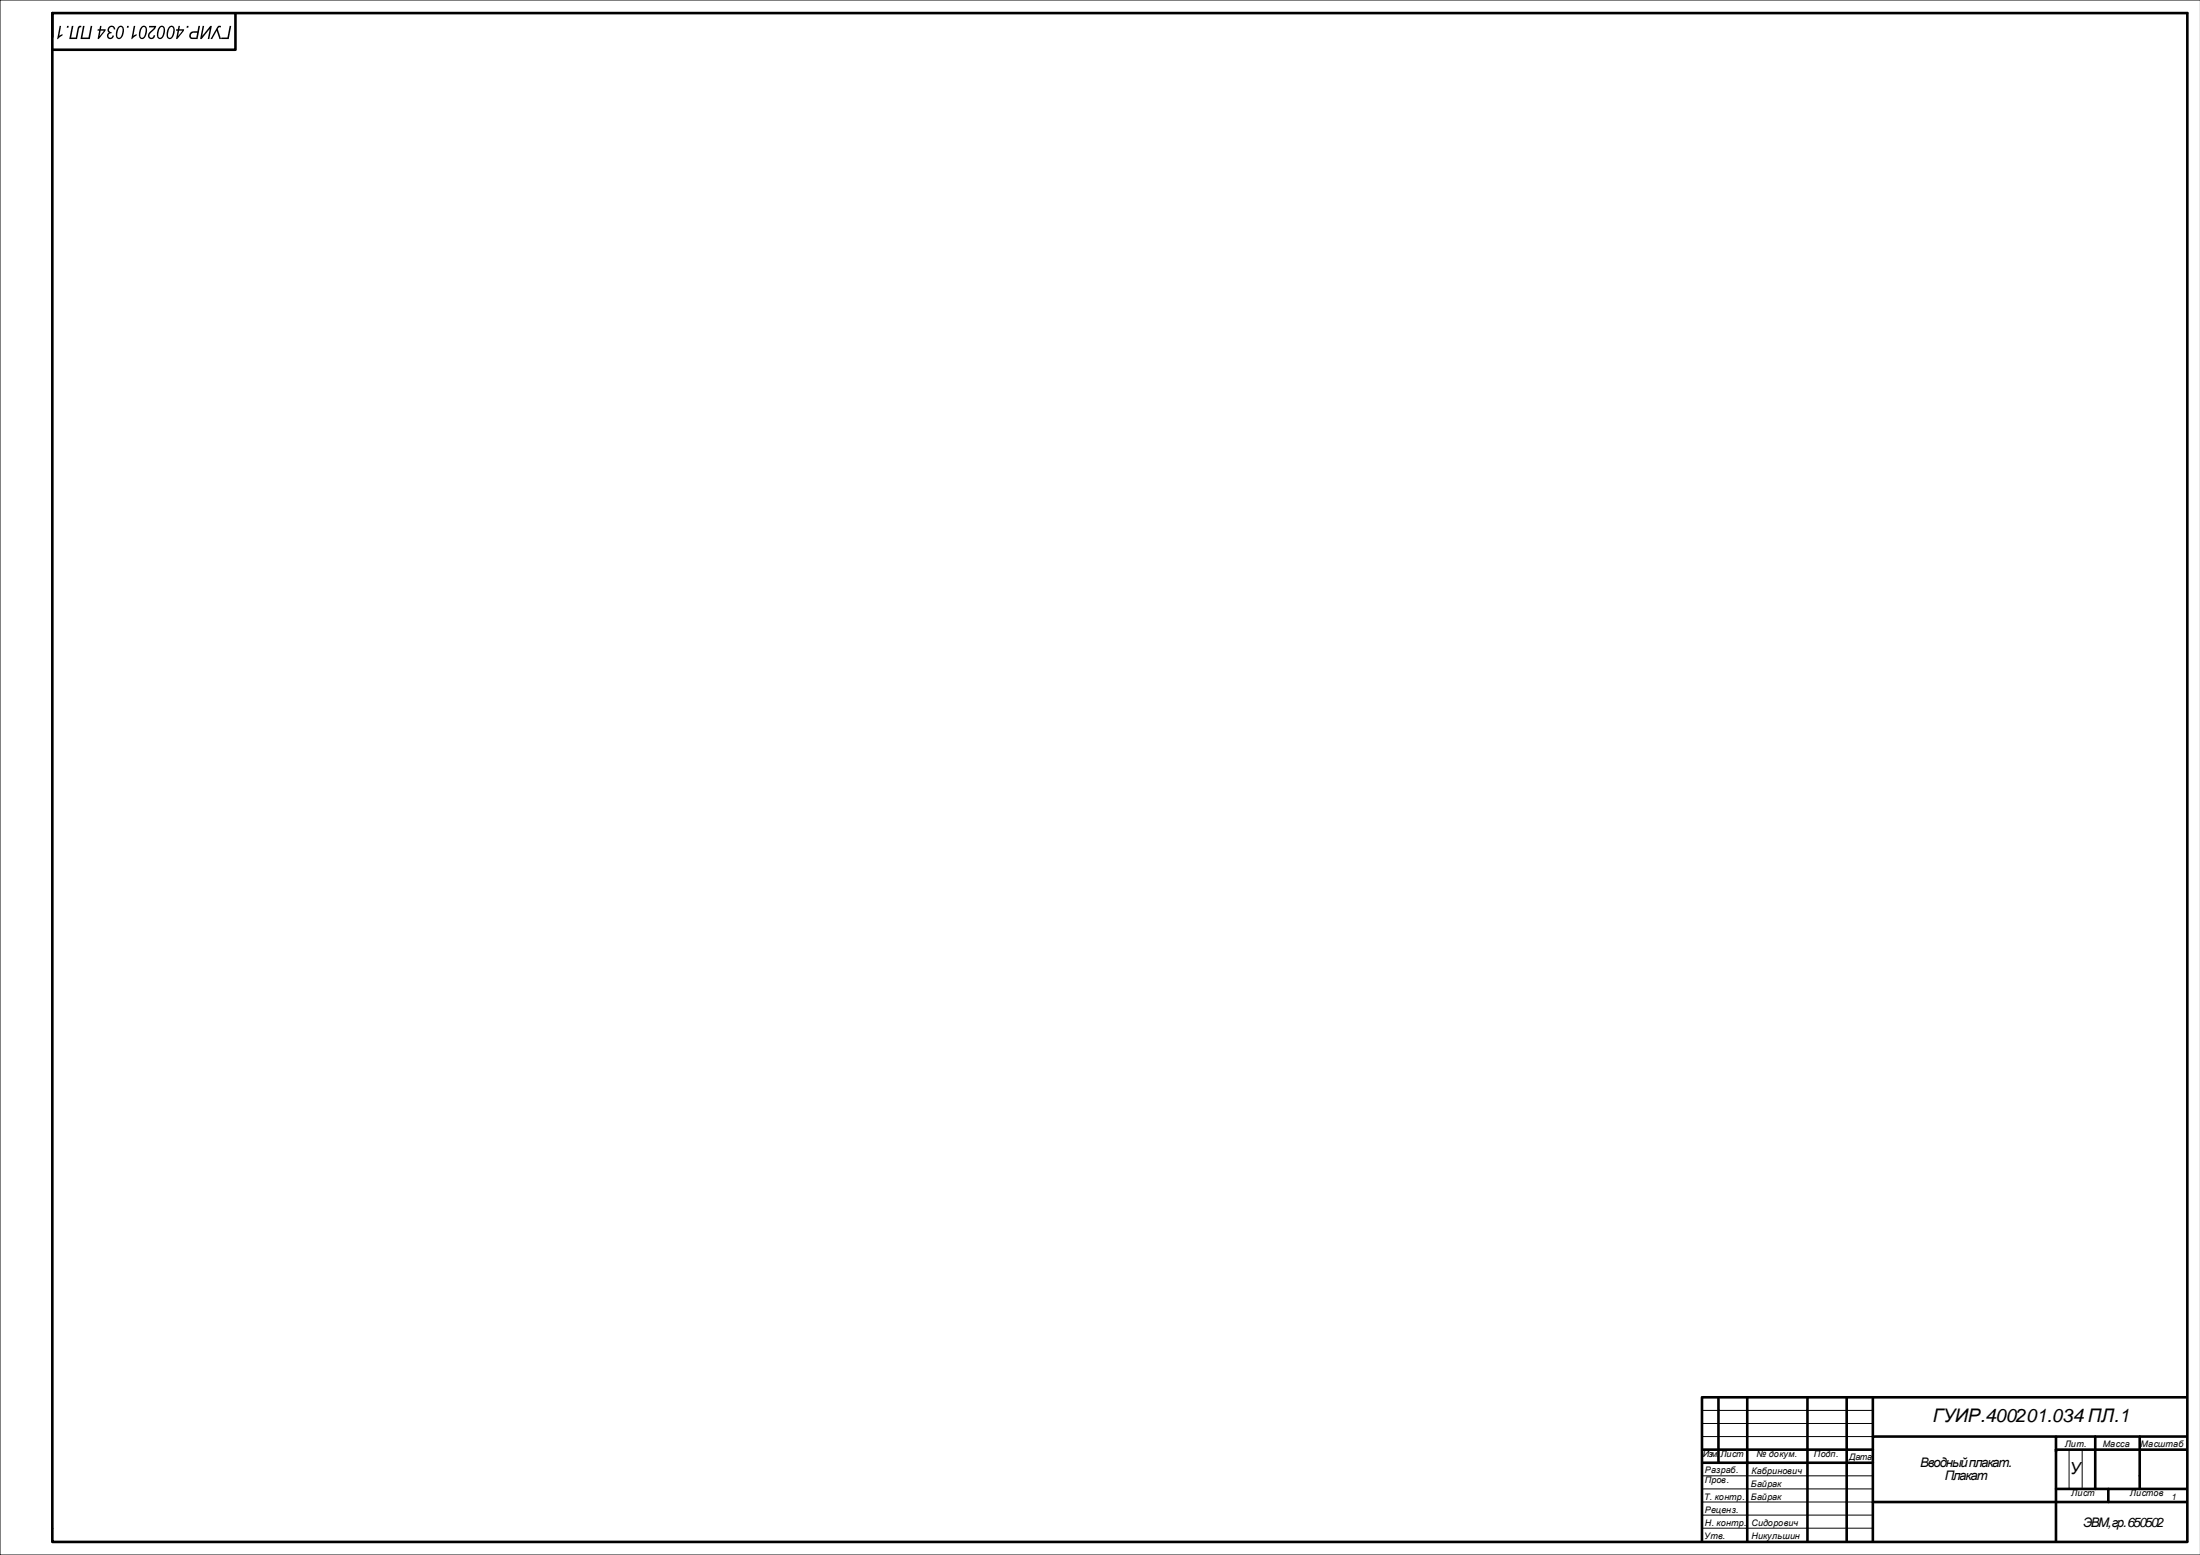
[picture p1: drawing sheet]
<svg xmlns="http://www.w3.org/2000/svg" width="841mm" height="594mm" viewBox="0 0 841 594" stroke-linecap="round" stroke-linejoin="round" font-family="sans-serif">
<g fill="none" stroke="#000" stroke-width="1">
<path d="M20 14v-9h816v583.8M20 5v578.7M90 5.4v13.6h-70M650.5 533.7v55.1M650.8 533.7h185M656.8 534.3v24.4M667.8 533.7v55.1M690.8 533.7v55.1M705.8 533.7v55.1M715.8 533.7v55.1M650.8 553.7h65M650.8 558.7h65"/>
<path d="M715.8 548.7h120M785.8 548.7v40.1M785.8 553.7h50M800.8 548.7v20.1M817.8 548.7v20.1M715.8 573.8h120M785.8 568.8h50M805.8 568.8v5M20 584v5h816"/>
</g>
<path d="M840.9 0h-840.9v594h840.9M650.8 538.8h65M650.8 543.8h65M650.8 548.7h65M790.8 553.7v15.1M795.8 553.7v15.1M650.8 563.7h65M650.8 568.8h65M650.8 573.8h65M650.8 578.7h65M650.8 583.7h65" fill="none" stroke="#000" stroke-width=".38"/>
<g fill="#000">
<path d="M22.8 9.9h.6l-.8 3.8 1.3-.7-.1 .6-2 1.3zM25.6 9.9h.7l-.2 .7h-.6zM48.6 9.9h.6l-.1 .7h-.6zM71.4 9.9h.7l-.2 .7h-.6z"/>
<path d="M31.7 9.9h.6l-.8 4.4h2.3l.9-4.4h.6l-1 5h-3.5zM27.4 9.9h.7l-.9 4.4h1.8l.5-2.7a1.37 1.37 0 0 1 1.6-1.7l-.1 .6h-.5l-.2 .3-.9 4.1h-2.9z"/>
<path d="M45.3 10.2a1.36 1.36 0 0 1 1.7-.1 1.36 1.36 0 0 1 .4 1.8 2.62 2.62 0 0 1-2.2 3 2.65 2.65 0 0 1-.5-3.7zM45.6 10.6l-.7 1.8a1.45 1.45 0 0 0 .6 2 3.1 3.1 0 0 0 .9-4.1zM41.6 10.3a1.41 1.41 0 0 1 1.5-.4 1.41 1.41 0 0 1 1 1.3l-.6 .1a.91 .91 0 0 0-1-.9 .91 .91 0 0 0-.8 1 .91 .91 0 0 0 1 .8l-.1 .5a.85 .85 0 0 0-1.2 .5 .85 .85 0 0 0 .6 1.1 .85 .85 0 0 0 1-.8l.6 .1a1.34 1.34 0 0 1-2.1 1.2 1.34 1.34 0 0 1 .1-2.3 1.39 1.39 0 0 1 0-2.2zM38.2 9.9h.6l-.2 1.3h1.8l-.1 .6-2.5 3.1h-.5l.6-3.2h-.6l.1-.5h.6zM38.5 11.7l-.4 2.1 1.6-2.1z"/>
<path d="M68.2 9.9h.6l-.3 1.3h1.9l-.1 .6-2.6 3.1h-.4l.6-3.2h-.7l.1-.5h.7zM68.4 11.7l-.4 2.1 1.7-2.1zM64.7 10.2a1.36 1.36 0 0 1 1.7-.1 1.36 1.36 0 0 1 .4 1.8 2.62 2.62 0 0 1-2.2 3 2.65 2.65 0 0 1-.5-3.7zM65 10.6l-.7 1.8a1.45 1.45 0 0 0 .6 2 3.1 3.1 0 0 0 .9-4.1zM61 10.2a1.36 1.36 0 0 1 1.7-.1 1.36 1.36 0 0 1 .4 1.8 2.62 2.62 0 0 1-2.2 3 2.65 2.65 0 0 1-.5-3.7zM61.3 10.6l-.7 1.8a1.45 1.45 0 0 0 .6 2 3.1 3.1 0 0 0 .9-4.1zM57 9.9h2.7l-.5 1.1-1.6 1.6a.9 .9 0 0 0-.5 1.3 .9 .9 0 0 0 1.5 .1l.2-.6 .5 .1a1.44 1.44 0 0 1-2.2 1.2 1.44 1.44 0 0 1 .2-2.5l1.6-1.7h-2zM54.1 10.2a1.36 1.36 0 0 1 1.8-.1 1.36 1.36 0 0 1 .3 1.8 2.62 2.62 0 0 1-2.2 3 2.65 2.65 0 0 1-.5-3.7zM54.4 10.6l-.7 1.8a1.45 1.45 0 0 0 .6 2 3.1 3.1 0 0 0 .9-4.1zM51.1 9.9h.6l-.7 3.8 1.3-.7-.1 .6-2 1.3z"/>
<path d="M87.8 9.9h.6l-1 5h-2.9l.1-.6h2.3zM83.3 10l1.2-.1-.1 .6-.7-.1-.5 .7 1.3 3.8h-.6l-1.1-3.2-1.7 3.2h-.6zM77.5 9.9h.5l-.7 3.8 3.1-3.8h.6l-1 5h-.6l.8-3.8-3.1 3.8h-.6zM72.8 12.4l1-.4 1.7-.1 .4-2h.6l-1 5h-1.9a1.4 1.4 0 0 1-1.3-1 1.4 1.4 0 0 1 .5-1.5zM73.2 12.9a.83 .83 0 0 0-.3 1 .83 .83 0 0 0 1 .5h1.1l.4-1.9-1.7 .1z"/>
</g>
<text font-size="7.2" x="738.7" y="543.4">ГУИР.400201.034 ПЛ.1</text>
<text font-size="6.4" x="791.1" y="563.2">У</text>
<g font-size="5">
<text x="733.9" y="560.5">Вводный плакат.</text>
<text x="743.3" y="565.5">Плакат</text>
<text x="796.2" y="583.3">ЭВМ,гр.650502</text>
</g>
<g font-size="3.4">
<text x="650.8" y="556.6">Изм.</text>
<text x="657.5" y="556.6">Лист</text>
<text x="671.3" y="556.6">№ докум.</text>
<text x="693.3" y="556.6">Подп.</text>
<text x="706.8" y="557.5">Дата</text>
<text x="789.2" y="552.7">Лит.</text>
<text x="803.7" y="552.7">Масса</text>
<text x="818.1" y="552.7">Масштаб</text>
<text x="651.6" y="562.8">Разраб.</text>
<text x="669.4" y="563.1">Кабринович</text>
<text x="651.6" y="566.6">Пров.</text>
<text x="669.2" y="568.1">Байрак</text>
<text x="651.3" y="572.8">Т. контр.</text>
<text x="669.2" y="573.1">Байрак</text>
<text x="791.7" y="571.5">Лист</text>
<text x="814.1" y="571.5">Листов</text>
<text x="829.8" y="572.8">1</text>
<text x="651.6" y="577.8">Реценз.</text>
<text x="651.4" y="587.8">Утв.</text>
<text x="651.6" y="582.8">Н. контр.</text>
<text x="669.4" y="582.8">Сидорович</text>
<text x="669.4" y="587.8">Никульшин</text>
</g>
</svg>
